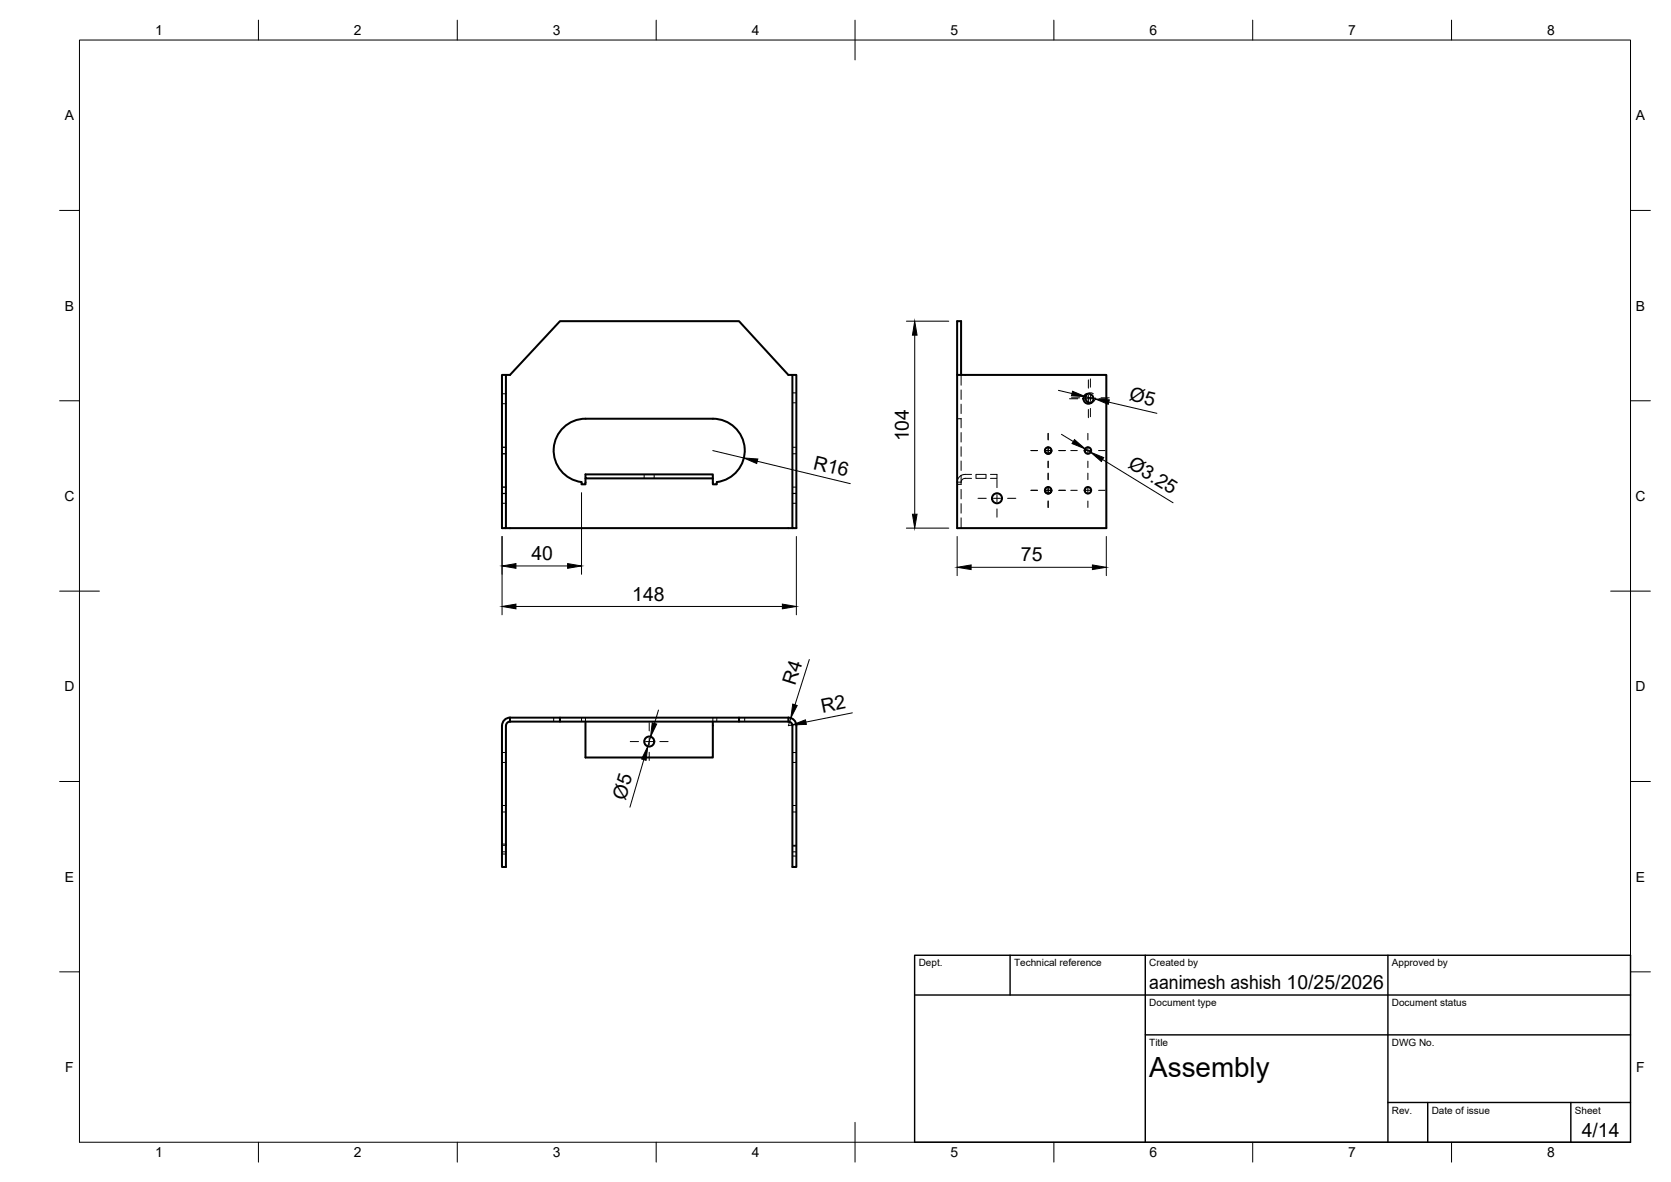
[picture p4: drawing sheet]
<svg xmlns="http://www.w3.org/2000/svg" width="420mm" height="297mm" viewBox="0 0 420 297" stroke-linecap="round" stroke-linejoin="round" font-family="sans-serif">
<!-- layer: Visible -->
<g fill="none" stroke="#000" stroke-width=".51">
<path d="M127.2 94.2h-1v38.5h1v-38.5h1l12.6-13.5h45l12.4 13.5h1v38.5h1v-38.5h-1M240.7 94.2h37.5v38.5h-37.5v-52h1v13.5M273.4 99a1.26 1.26 0 0 0-.3 1.5 1.26 1.26 0 0 0 1.4 .7M179.2 105.2h-32a8 8 0 0 0-8 7.5 8 8 0 0 0 7 8.4M179.2 105.2a8 8 0 0 1 8 7.5 8 8 0 0 1-6.9 8.4M264.4 113.2a.81 .81 0 0 1-.8 .8 .81 .81 0 0 1-.9-.8M127.2 132.7h72M147.2 120.2v1.5h-1v-.5M179.2 120.2v-1h-32v1h32v1.5h1v-.5M264.4 123.2a.81 .81 0 0 1-.8 .8 .81 .81 0 0 1-.9-.8M128.2 180.3h70v1h-70M128.2 180.3v1"/>
<path d="M128.2 180.3a2 2 0 0 0-2 2v35.6h1v-35.5a1.04 1.04 0 0 1 1-1.1M140.8 180.3v1M147.2 181.3v9.1h32v-9.1M185.8 180.3v1M198.2 180.3a2 2 0 0 1 2 2v35.6h-1v-35.5a1.01 1.01 0 0 0-1-1.1"/>
<circle cx="263.6" cy="113.2" r=".81"/>
<circle cx="273.5" cy="113.2" r=".81"/>
<circle cx="273.7" cy="100.2" r="1.26"/>
<circle cx="250.7" cy="125.2" r="1.26"/>
<circle cx="263.6" cy="123.2" r=".81"/>
<circle cx="273.5" cy="123.2" r=".81"/>
<circle cx="163.2" cy="186.3" r="1.26"/>
</g>
<!-- layer: Hidden -->
<g fill="none" stroke="#000" stroke-width=".25">
<path d="M126.2 99h1M199.2 98.7h1M241.7 94.2v2.6M241.7 98v2.4M274.9 99l-.9-.3-.6 .3M275.4 100l-.3 .8-.6 .4M126.2 114h1M126.2 112.4h1M126.2 101.5h1M162 119.2v1M164.5 119.2v1M199.2 114h1"/>
<path d="M199.2 112.4h1M199.2 101.2h1M240.7 105.2h1M241.7 101.6v2.3M241.7 105.1v2.4M241.7 108.7v2.4M241.7 112.3v2.4M241.7 115.9v2.3M241.7 119.4v2.4M244.3 119.2a3.8 3.8 0 0 0-2.7 .4l-.8 .8-.1 .8M245.4 119.2v1M245.5 119.2h2.4"/>
<path d="M247.9 119.2v1M249 119.2h1.7v1h-1.7M262.7 113.2a.8 .8 0 0 1 .8-.8 .8 .8 0 0 1 .9 .8M126.2 124h1M126.2 126.5h1M126.2 122.4h1M199.2 124h1M199.2 126.5h1M199.2 122.4h1M240.7 121.7h1M240.7 121.2h1M241.7 123v2.4"/>
<path d="M241.7 126.6v2.4M241.7 130.1v2.6M244.3 120.2h-1.6a1 1 0 0 0-1 1M245.5 120.2h2.4M262.7 123.2a.8 .8 0 0 1 .8-.8 .8 .8 0 0 1 .9 .8M126.2 189.1h1M126.2 191.6h1M139.2 180.3v1M146.2 180.3v1M147.2 180.3v1M179.2 180.3v1M180.2 180.3v1"/>
<path d="M187.2 180.3v1M199.2 189.1h1M199.2 191.6h1M126.2 204.1h1M126.2 202.4h1M126.2 214.1h1M126.2 212.4h1M126.2 212.1h1M126.2 214.6h1M199.2 204.1h1M199.2 202.4h1M199.2 214.1h1"/>
<path d="M199.2 212.4h1M199.2 215.1h1M199.2 212.6h1"/>
</g>
<!-- layer: BORDER -->
<g fill="none" stroke="#000" stroke-width=".25">
<path d="M20 10.1h390v276.9h-390zM65 5.1v5M115 5.1v5M165 5.1v5M215 5.1v10M265 5.1v5M315 5.1v5M365 5.1v5M15 52.9h5M410 52.9h5M15 100.7h5M410 100.7h5"/>
<path d="M15 148.6h10M405 148.6h10M15 196.4h5M410 196.4h5M15 244.2h5M410 244.2h5M65 287v5M115 287v5M165 287v5M215 282.1v9.9M265 287v5M315 287v5"/>
<path d="M365 287v5"/>
</g>
<!-- layer: TITLEBLOCK -->
<path d="M230 240.1h180v46.9h-180zM230 250h180M254 240.1v9.9M288 240.1v46.9M349 240.1v46.9M288 260.1h122M349 277.1h61M359 277.1v9.9M395 277.1v9.9" fill="none" stroke="#000" stroke-width=".36"/>
<!-- layer: Smart Centers -->
<g fill="none" stroke="#000" stroke-width=".25">
<path d="M269.4 100h2.1M273.3 100h1.8M273.7 95.5v2M273.7 99.3v1.8M274.2 95.2v2.1M274.2 99.1v1.8M276.8 100h2.1M259.2 113.2h1.7M262.7 113.2h1.7M263.5 108.9v1.6M263.5 112.3v1.8M263.5 115.9v1.6"/>
<path d="M263.5 118.9v1.7M266.2 113.2h1.7M268.9 100.2h2.1M269.2 113.2h1.7M272.6 113.2h1.8M272.8 100.2h1.8M273.5 108.9v1.6M273.5 112.3v1.8M273.5 115.9v1.6M273.5 118.9v1.7M273.7 102.9v2.1M274.2 102.6v2.1"/>
<path d="M276.2 113.2h1.7M276.4 100.2h2M245.9 125.2h2.1M249.8 125.2h1.8M250.7 120.5v2M250.7 124.3v1.8M250.7 127.9v2.1M253.3 125.2h2.1M259.2 123.2h1.7M262.7 123.2h1.7M263.5 122.3v1.8M263.5 125.9v1.6"/>
<path d="M266.2 123.2h1.7M269.2 123.2h1.7M272.6 123.2h1.8M273.5 122.3v1.8M273.5 125.9v1.6M276.2 123.2h1.7M158.5 186.4h2M162.3 186.4h1.8M163.2 181.6v2.1M163.2 185.5v1.7M163.2 189v2.1M165.9 186.4h2.1"/>
</g>
<!-- layer: FD_Dimensions -->
<g fill="none" stroke="#000" stroke-width=".25">
<path d="M227.9 80.7h10.7M230 84.2v45M266.1 98.1l3.4 .8M272.9 99.7l2.5 .6M179.2 113.2l7.8 1.9M190.4 115.9l23.4 5.6M266.9 109.1l3 1.9M272.9 112.8l1.3 .9M277.2 115.5l17.8 10.9M278.8 101.1l12.1 2.8M126.2 134.8v19.7M146.2 123.8v20.5"/>
<path d="M200.2 134.8v19.7M227.9 132.7h10.7M240.7 134.8v9.9M278.2 134.8v9.9M129.7 152.4h67M129.7 142.2h13M244.2 142.6h30.5M165.6 178.4l-1 3.4M203.5 165.7l-3.6 11.4M214.3 179.1l-11.7 2.4M161.9 190.9l-3.5 11.9M163.6 185.2l-.7 2.4"/>
<path d="M198.8 180.5l-.6 1.9 1-.2"/>
</g>
<g fill="#000" stroke="#000" stroke-width=".25">
<path d="M230 80.7l.6 3.5h-1.2zM269.7 98.3l3.2 1.4-3.5-.2zM187 115.1l3.5 .2-.2 1.2zM270.2 110.5l2.7 2.3-3.3-1.3zM274.2 113.7l3.3 1.3-.6 1zM275.4 100.3l3.5 .2-.2 1.1zM229.4 129.2h1.2l-.6 3.5zM126.2 152.4l3.5-.6v1.2zM126.2 142.2l3.5-.6v1.2zM142.7 141.6l3.5 .6-3.5 .6zM196.7 151.8l3.5 .6-3.5 .6zM240.7 142.6l3.5-.6v1.1z"/>
<path d="M274.7 142l3.5 .6-3.5 .5zM199.3 176.9l1.1 .4-1.6 3.2zM162.9 187.6l-.4 3.5-1.2-.4zM164 181.6l1.1 .4-1.5 3.2zM199.2 182.2l3.3-1.3 .3 1.1z"/>
</g>
<text font-size="7" x="289" y="270.6">Assembly</text>
<g font-size="4.9">
<text x="283.7" y="100.6" transform="rotate(13 283.7 100.6)">Ø5</text>
<text x="228.6" y="110.9" transform="rotate(-90 228.6 110.9)">104</text>
<text x="204.3" y="117.8" transform="rotate(14 204.3 117.8)">R16</text>
<text x="283.4" y="117.4" transform="rotate(31 283.4 117.4)">Ø3.25</text>
<text x="133.6" y="140.8">40</text>
<text x="256.7" y="141.1">75</text>
<text x="159" y="150.9">148</text>
<text x="199.9" y="172.4" transform="rotate(-72 199.9 172.4)">R4</text>
<text x="206.8" y="179.2" transform="rotate(-11 206.8 179.2)">R2</text>
<text x="157.2" y="201.3" transform="rotate(-74 157.2 201.3)">Ø5</text>
<text x="289" y="248.5">aanimesh ashish 10/25/2026</text>
<text x="397.7" y="285.7">4/14</text>
</g>
<g font-size="3.5">
<text x="39" y="8.8">1</text>
<text x="89" y="8.8">2</text>
<text x="139" y="8.8">3</text>
<text x="189" y="8.8">4</text>
<text x="239" y="8.8">5</text>
<text x="289" y="8.8">6</text>
<text x="339" y="8.8">7</text>
<text x="389" y="8.8">8</text>
<text x="16.3" y="30.2">A</text>
<text x="411.3" y="30.2">A</text>
<text x="16.3" y="78">B</text>
<text x="411.3" y="78">B</text>
<text x="16.2" y="125.9">C</text>
<text x="411.2" y="125.9">C</text>
<text x="16.2" y="173.7">D</text>
<text x="411.2" y="173.7">D</text>
<text x="16.3" y="221.6">E</text>
<text x="411.3" y="221.6">E</text>
<text x="16.4" y="269.4">F</text>
<text x="411.4" y="269.4">F</text>
<text x="39" y="290.8">1</text>
<text x="89" y="290.8">2</text>
<text x="139" y="290.8">3</text>
<text x="189" y="290.8">4</text>
<text x="239" y="290.8">5</text>
<text x="289" y="290.8">6</text>
<text x="339" y="290.8">7</text>
<text x="389" y="290.8">8</text>
</g>
<g font-size="2.5">
<text x="231" y="242.9">Dept.</text>
<text x="255" y="242.9">Technical reference</text>
<text x="289" y="242.9">Created by</text>
<text x="350" y="242.9">Approved by</text>
<text x="289" y="252.8">Document type</text>
<text x="350" y="252.8">Document status</text>
<text x="289" y="262.9">Title</text>
<text x="350" y="262.9">DWG No.</text>
<text x="350" y="279.9">Rev.</text>
<text x="360" y="279.9">Date of issue</text>
<text x="396" y="279.9">Sheet</text>
</g>
</svg>
